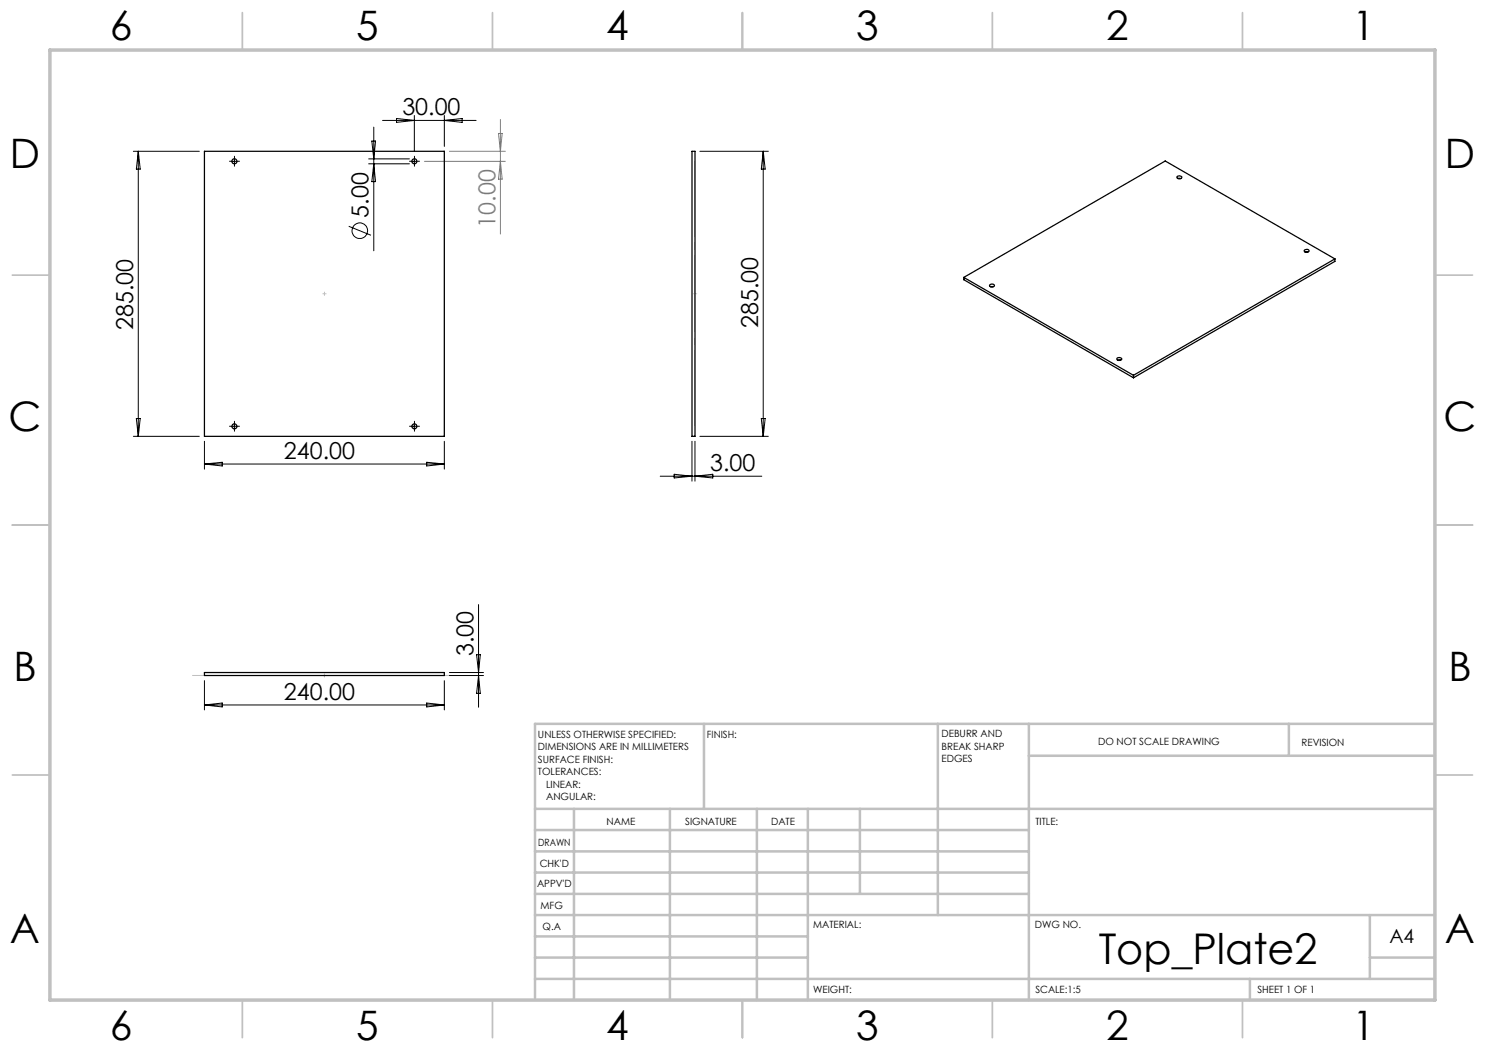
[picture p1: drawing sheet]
<svg xmlns="http://www.w3.org/2000/svg" width="297mm" height="210mm" viewBox="0 0 297 210" stroke-linecap="round" stroke-linejoin="round" font-family="sans-serif">
<g fill="none" stroke="#000" stroke-width=".2">
<path d="M26.7 30.3h13.2M27.7 30.3v57M27.7 30.3l.3 3.5h-.7zM46.4 32.3h1M46.9 31.8v1M73.7 31.8h8.2M73.7 32.8h8.2M74.4 28.2h.7l-.3 3.6zM74.8 25.4v24.8M74.8 32.8l.3 3.5h-.7zM76.5 24.1h18.7M79.3 23.7l3.6 .4-3.6 .4z"/>
<path d="M82.4 32.3h1M82.9 23.1v7.2M82.9 31.8v1M88.9 23.1v6.2M88.9 24.1l3.5-.4v.8zM140 30.3h13.7M152.6 30.3l.4 3.5h-.7zM152.6 30.3v57M69.7 45.3l4.5 1.8M26.7 87.3h13.2M27.3 83.7h.7l-.3 3.6zM40.9 88.3v5.5"/>
<path d="M40.9 92.8h48M40.9 92.8l3.6-.3v.7zM46.4 85.3h1M46.9 84.8v1M82.4 85.3h1M82.9 84.8v1M85.3 92.5l3.6 .3-3.6 .4zM88.9 88.3v5.5M132 95.2h20.4M134.8 94.9l3.6 .3-3.6 .4zM138.4 88.3v7.9M139 88.3v7.9"/>
<path d="M139 95.2l3.6-.3v.7zM140 87.3h13.7M152.3 83.7h.7l-.4 3.6zM40.9 136.1v5.9M88.9 136.1v5.9M89.9 135.1h6.8M89.9 134.5h6.8M95.3 130.9h.8l-.4 3.6zM95.7 120.9v20.6M95.7 135.1l.4 3.6h-.8zM40.9 141l3.6-.4v.8zM40.9 141h48"/>
<path d="M85.3 140.6l3.6 .4-3.6 .4z"/>
<circle cx="72" cy="46.1" r="1.55"/>
</g>
<g fill="none" stroke="#000" stroke-width=".2" stroke-dasharray="15.2 1.3 1.3 1.3">
<path d="M46.4 32.3h-.5M46.9 31.8v-.5M46.9 32.8v.5M47.4 32.3h.5M82.4 32.3h-.5M82.9 31.8v-.5M82.9 32.8v.5M83.4 32.3h.5M46.4 85.3h-.5M46.9 84.8v-.5M46.9 85.8v.5M47.4 85.3h.5"/>
<path d="M82.4 85.3h-.5M82.9 84.8v-.5M82.9 85.8v.5M83.4 85.3h.5"/>
</g>
<path d="M64.6 58.8h.6M64.9 59.1v-.7M138.7 58.8h.6M64.9 135.4v-.6" fill="none" stroke="#c0c0c0" stroke-width=".2" stroke-dasharray="15.2 1.3 1.3 1.3"/>
<path d="M139 32.4v52.8M91.3 135.1h-52.8" fill="none" stroke="#c0c0c0" stroke-width=".2" stroke-dasharray="15.2 1.3 1.3 1.3" stroke-dashoffset=".3"/>
<g fill="none" stroke="#c0c0c0" stroke-width=".35">
<path d="M48.5 2.5v7.5M98.5 2.5v7.5M148.5 2.5v7.5M198.5 2.5v7.5M248.5 2.5v7.5M2.5 55h7.5M287 55h7.5M2.5 105h7.5M287 105h7.5M2.5 155h7.5M287 155h7.5M48.5 200v7.5"/>
<path d="M98.5 200v7.5M148.5 200v7.5M198.5 200v7.5M248.5 200v7.5"/>
</g>
<g fill="none" stroke="#c0c0c0" stroke-width=".5">
<path d="M140.8 144.8v17M187.6 144.8v38.2M205.8 144.8v55.2M205.8 151.2h81.2M257.8 144.8v6.4M287 144.8h-180v55.2M107 161.8h180M107 178.8h98.8M107 174.5h98.8M107 170.3h98.8M107 166h98.8M114.8 161.8v38.2"/>
<path d="M134 161.8v38.2M151.4 161.8v38.2M161.6 161.8v38.2M172 161.8v17M107 195.8h180M107 191.5h54.6M107 187.3h54.6M107 183h180M250 195.8v4.2M274 191.5h13M274 183v12.8"/>
</g>
<path d="M10 10h277v190h-277z" fill="none" stroke="#c0c0c0" stroke-width=".7"/>
<path d="M84.9 32.3h16.2M89.9 30.3h11.2M99.7 26.7h.7l-.3 3.6zM100.1 23.9v22.9M100.1 32.3l.3 3.5h-.7z" fill="none" stroke="#808080" stroke-width=".2"/>
<g fill="none" stroke="#000" stroke-width=".25">
<path d="M40.9 30.3h48v57h-48zM138.4 30.3h.6v57h-.6zM235.4 35.3a.62 .62 0 0 1 1 .2 .54 .54 0 0 1-.6 .3 .54 .54 0 0 1-.4-.4zM235.6 35.7h.5M192.8 55.5v.4l33.9 19.7M192.8 55.5l33.9 19.6M198 57a.44 .44 0 0 1 .5-.2 .44 .44 0 0 1 .3 .5 .47 .47 0 0 1-.5 .1 .47 .47 0 0 1-.3-.4zM198.1 57.4h.5M260.8 50.1a.52 .52 0 0 1 .6-.3 .52 .52 0 0 1 .4 .5 .57 .57 0 0 1-1-.2zM261.1 50.4h.5M267 51.8l-40.3 23.3M267 51.8v.5l-40.3 23.3"/>
<path d="M267 51.8l-34-19.6-40.2 23.3M223.4 71.6a.58 .58 0 0 1 .9 .3 .49 .49 0 0 1-.5 .2 .49 .49 0 0 1-.4-.5zM223.6 72h.5M226.7 75.1v.5M40.9 134.5h48v.6h-48z"/>
<circle cx="46.9" cy="32.3" r=".5"/>
<circle cx="82.9" cy="32.3" r=".51"/>
<circle cx="46.9" cy="85.3" r=".49"/>
<circle cx="82.9" cy="85.3" r=".5"/>
</g>
<text font-size="8.5" x="219.7" y="192.7">Top_Plate2</text>
<g font-size="8.1">
<text x="22" y="8">6</text>
<text x="71.2" y="8">5</text>
<text x="121.2" y="8">4</text>
<text x="171.3" y="8">3</text>
<text x="221.3" y="8">2</text>
<text x="270.5" y="8">1</text>
<text x="2" y="33.6">D</text>
<text x="289" y="33.6">D</text>
<text x="1.7" y="86.1">C</text>
<text x="288.7" y="86.1">C</text>
<text x="2.7" y="136.1">B</text>
<text x="289.7" y="136.1">B</text>
<text x="2" y="188.6">A</text>
<text x="289" y="188.6">A</text>
<text x="22" y="208">6</text>
<text x="71.2" y="208">5</text>
<text x="121.2" y="208">4</text>
<text x="171.3" y="208">3</text>
<text x="221.3" y="208">2</text>
<text x="270.5" y="208">1</text>
</g>
<g font-size="4.7">
<text x="80.5" y="23.1">30.00</text>
<text x="73.7" y="43.6" transform="rotate(-90 73.7 43.6)">5.00</text>
<text x="26.7" y="66" transform="rotate(-90 26.7 66)">285.00</text>
<text x="151.7" y="65.6" transform="rotate(-90 151.7 65.6)">285.00</text>
<text x="56.8" y="91.8">240.00</text>
<text x="142" y="94.2">3.00</text>
<text x="94.7" y="131.2" transform="rotate(-90 94.7 131.2)">3.00</text>
<text x="56.8" y="140">240.00</text>
</g>
<text font-size="4.7" fill="#808080" x="99.1" y="45.5" transform="rotate(-90 99.1 45.5)">10.00</text>
<text font-size="3.9" x="277.9" y="188.5">A4</text>
<g font-size="2">
<text x="107.6" y="147.6">UNLESS OTHERWISE SPECIFIED:</text>
<text x="141.4" y="147.6">FINISH:</text>
<text x="188.3" y="147.5">DEBURR AND</text>
<text x="188.3" y="150">BREAK SHARP</text>
<text x="219.6" y="149">DO NOT SCALE DRAWING</text>
<text x="260.3" y="149.2">REVISION</text>
<text x="107.6" y="150.1">DIMENSIONS ARE IN MILLIMETERS</text>
<text x="107.6" y="152.6">SURFACE FINISH:</text>
<text x="107.6" y="155.1">TOLERANCES:</text>
<text x="188.3" y="152.5">EDGES</text>
<text x="109.2" y="157.6">LINEAR:</text>
<text x="109.2" y="160.1">ANGULAR:</text>
<text x="121.3" y="165">NAME</text>
<text x="137" y="164.9">SIGNATURE</text>
<text x="154.2" y="164.9">DATE</text>
<text x="207.1" y="164.9">TITLE:</text>
<text x="107.6" y="169.1">DRAWN</text>
<text x="107.9" y="173.3">CHK'D</text>
<text x="107.4" y="177.4">APPV'D</text>
<text x="108.1" y="181.8">MFG</text>
<text x="108.5" y="186">Q.A</text>
<text x="162.6" y="185.5">MATERIAL:</text>
<text x="207" y="185.5">DWG NO.</text>
<text x="162.6" y="198.5">WEIGHT:</text>
<text x="207.1" y="198.6">SCALE:1:5</text>
<text x="251.5" y="198.6">SHEET 1 OF 1</text>
</g>
</svg>
